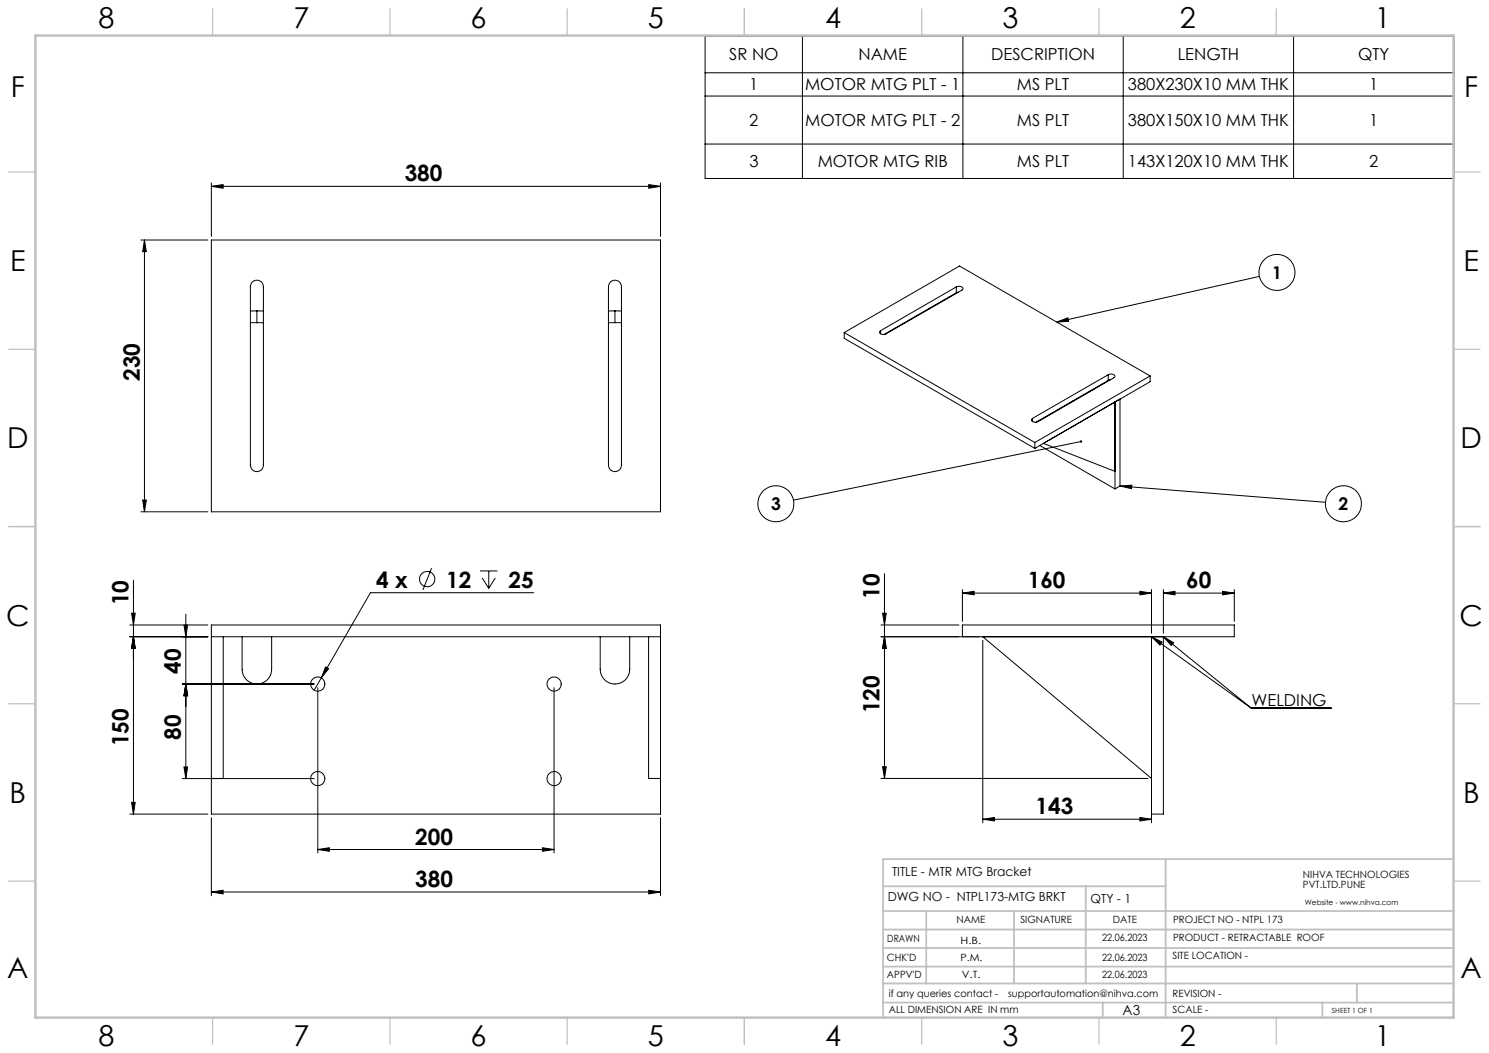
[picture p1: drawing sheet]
<svg xmlns="http://www.w3.org/2000/svg" width="420mm" height="297mm" viewBox="0 0 420 297" stroke-linecap="round" stroke-linejoin="round" font-family="sans-serif">
<g fill="none" stroke="#000" stroke-width=".28">
<path d="M198.9 10.2h211.2v40.1h-211.2zM226.3 10.2v40.1M271.6 10.2v40.1M316.8 10.2v40.1M364.9 10.2v40.1M198.9 20.5h211.2M198.9 27.1h211.2M59.6 52.6l3.3-.5v1zM59.6 51.6v15.1M59.6 52.6h126.7M183 52.1l3.3 .5-3.3 .5zM186.3 51.6v15.1"/>
<path d="M198.9 40.6h211.2M39.8 67.7h18.8M40.7 67.7v76.7M40.7 67.7l.6 3.3h-1zM59.6 67.7h126.7v76.7h-126.7zM71.2 79.5a1.85 1.85 0 0 1 2-.3 1.85 1.85 0 0 1 1.1 1.7v50.3a1.83 1.83 0 0 1-1.8 1.8 1.83 1.83 0 0 1-1.9-1.8v-50.3zM172.2 79.5a1.85 1.85 0 0 1 2-.3 1.85 1.85 0 0 1 1.1 1.7v50.3a1.83 1.83 0 0 1-1.8 1.8 1.83 1.83 0 0 1-1.9-1.8v-50.3zM355.2 78l-57.1 12.8M70.6 91h1.9M70.6 87.7h1.9M72.5 91h1.8M72.5 87.7h1.8"/>
<path d="M72.5 87.7v3.3M171.6 91h1.9M171.6 87.7h1.9M173.5 91h1.8M173.5 87.7h1.8M173.5 87.7v3.3M238.1 93.8l53.8 31M238.1 93.8l32.6-18.8 53.7 31M238.1 93.8v1.6l53.8 31.1M248.4 93.3v.9M262.2 87v.1M264.4 85.7v.1"/>
<path d="M265.9 84.8v.2M269.7 80.9a1.19 1.19 0 0 1 1.9 .7l-21.7 12.6a1.14 1.14 0 0 1-1.8-.6l.3-.3M269.7 80.9l-21.3 12.4M269.7 80.9v1.7M269.7 82.6l-20.3 11.7M270.3 82.4l-.6 .2M298.1 90.8l3.1-1.2 .2 1zM291.3 118v.9M301.8 113.6h.1M302.6 113.1v.1M307.3 110.4v.1M308.7 109.6v.1"/>
<path d="M312.6 105.7a1.12 1.12 0 0 1 1.8 .6l-21.6 12.6a1.14 1.14 0 0 1-1.8-.6l.3-.3M312.6 105.7l-21.3 12.3M312.6 105.7v1.6M312.6 107.3l-20.4 11.8M313.2 107.1l-.6 .2M314.5 113.4v24.5M314.5 113.4l-20.2 11.7 20.2 7.9M314.5 113.4l1.4-.8v24.5M324.4 106l-32.5 18.8M324.4 106v1.7l-32.5 18.8M291.9 124.8v1.7M293.3 125.7l21.2 12.2"/>
<path d="M304.9 124.5l-81.1 16.6M315.9 137.1l58 4.6M315.9 137.1l-1.4 .8M315.9 137.1l3.4-.3-.1 1zM39.8 144.4h18.8M40.3 141h1l-.6 3.4zM36.6 179.6h22M36.6 176.3h22M37.1 173h1l-.5 3.3zM37.6 179.6l.5 3.3h-1zM37.6 163.7v65.9M51.9 176.3h1l-.5 3.3z"/>
<path d="M52.4 173.2v46.4M59.6 176.3h126.7v53.3h-126.7zM59.6 179.6h126.7M63 179.6v40M68.3 179.6v9.2a4.2 4.2 0 0 0 4.2 4.1 4.2 4.2 0 0 0 4.1-4.1v-9.2M121.7 160.3l-2.4 6.1M135.4 161h4.9M136 163l1.9 2.9M137.9 161v4.9M139.7 163l-1.8 2.9M150.5 167.2h-46l-15.9 27.5M169.3 179.6v9.2a4.2 4.2 0 0 0 4.2 4.1 4.2 4.2 0 0 0 4.1-4.1v-9.2"/>
<path d="M183 179.6v40h3.3M248.5 179.6h99.7v-3.3h-76.7v3.3M248.5 176.3h22M249 173h1l-.5 3.3zM249.5 179.6l.5 3.3h-1zM249.5 161.8v57.8M271.5 167.3l3.3-.5v1zM271.5 166.3v9M271.5 167.3h53.3M277.2 179.6l47.6 40M321.5 166.8l3.3 .5-3.3 .5zM324.8 179.6l28.2 20.2"/>
<path d="M324.8 166.3v12.3M324.8 179.6v52.5M324.8 179.6l3 1.5-.6 .9zM328.2 179.6l24.8 20.2M328.2 167.3l3.2-.5v1zM328.2 167.3h20M328.2 166.3v12.3M328.2 179.6v50h-3.4M328.2 179.6l2.8 1.7-.6 .8zM344.8 166.8l3.4 .5-3.4 .5zM348.2 166.3v9M51.4 192.9h37.2"/>
<path d="M52.4 192.9l.5 3.3h-1zM89.6 194v46.6M91.8 188.1l.9 .5-2.1 2.6zM156.3 194v46.6M277.2 180.6v51.5M353 199.8h22.5M51.4 219.6h37.2M51.9 216.3h1l-.5 3.3zM248.5 219.6h75.3M249 216.2h1l-.5 3.4zM36.6 229.6h22M37.1 226.3h1l-.5 3.3z"/>
<path d="M59.6 230.6v22M89.6 239.6l3.3-.5v1zM89.6 239.6h66.7M153 239.1l3.3 .5-3.3 .5zM186.3 230.6v22M277.2 231.1l3.3-.5v1zM277.2 231.1h47.6M321.5 230.6l3.3 .5-3.3 .5zM59.6 251.6l3.3-.5v1zM59.6 251.6h126.7M183 251.1l3.3 .5-3.3 .5z"/>
<circle cx="360.2" cy="76.9" r="5.1"/>
<circle cx="218.8" cy="142.1" r="5.1"/>
<circle cx="378.9" cy="142.1" r="5.1"/>
<circle cx="120.5" cy="163.3" r="2.16"/>
<circle cx="89.6" cy="192.9" r="2"/>
<circle cx="156.3" cy="192.9" r="2"/>
<circle cx="89.6" cy="219.6" r="2"/>
<circle cx="156.3" cy="219.6" r="2"/>
</g>
<g fill="none" stroke="#c0c0c0" stroke-width=".35">
<path d="M60 2.5v7.5M110 2.5v7.5M160 2.5v7.5M210 2.5v7.5M260 2.5v7.5M310 2.5v7.5M360 2.5v7.5M2.5 48.5h7.5M410 48.5h7.5M2.5 98.5h7.5M410 98.5h7.5M2.5 148.5h7.5"/>
<path d="M410 148.5h7.5M2.5 198.5h7.5M410 198.5h7.5M2.5 248.5h7.5M410 248.5h7.5M60 287v7.5M110 287v7.5M160 287v7.5M210 287v7.5M260 287v7.5M310 287v7.5M360 287v7.5"/>
</g>
<g fill="none" stroke="#c0c0c0" stroke-width=".5">
<path d="M249.1 257h160.9M249.1 250h79.7M261.3 257v20.4M286 257v20.4M306.2 250v27.4M328.8 242.3v44.7M410 242.3h-160.9v44.7M249.1 272.6h160.9M249.1 267.4h160.9M249.1 262.2h160.9M249.1 277.4h160.9M382.7 277.4v5.4"/>
<path d="M249.1 282.8h160.9M311 282.8v4.2M373 282.8v4.2"/>
</g>
<path d="M10 10h400v277h-400z" fill="none" stroke="#c0c0c0" stroke-width=".7"/>
<g fill="#000">
<path d="M59.6 52.6l3.3-.5v1zM183 52.1l3.3 .5-3.3 .5z"/>
<path d="M298.1 90.8l3.1-1.2 .2 1zM315.9 137.1l3.4-.3-.1 1zM304.7 124.2a.34 .34 0 0 0 .1 .6 .34 .34 0 0 0 .5-.3h-.4h.4l-.1-.2z"/>
<path d="M40.3 141h1l-.6 3.4zM40.7 67.7l.6 3.3h-1z"/>
<path d="M249.5 179.6l.5 3.3h-1zM249 216.2h1l-.5 3.4z"/>
<path d="M328.2 179.6l2.8 1.7-.6 .8zM324.8 179.6l3 1.5-.6 .9z"/>
<path d="M37.1 226.3h1l-.5 3.3zM37.6 179.6l.5 3.3h-1zM37.6 179.6l.5 3.3h-1zM37.1 173h1l-.5 3.3zM51.9 216.3h1l-.5 3.3zM52.4 192.9l.5 3.3h-1zM52.4 192.9l.5 3.3h-1zM51.9 176.3h1l-.5 3.3zM249.5 179.6l.5 3.3h-1zM249 173h1l-.5 3.3z"/>
<path d="M89.6 239.6l3.3-.5v1zM153 239.1l3.3 .5-3.3 .5zM91.8 188.1l-1.2 3.1 2.1-2.6zM277.2 231.1l3.3-.5v1zM321.5 230.6l3.3 .5-3.3 .5zM328.2 167.3l3.2-.5v1zM344.8 166.8l3.4 .5-3.4 .5z"/>
<path d="M183 251.1l3.3 .5-3.3 .5zM59.6 251.6l3.3-.5v1zM321.5 166.8l3.3 .5-3.3 .5zM271.5 167.3l3.3-.5v1z"/>
</g>
<g font-size="8.1">
<text x="27.8" y="8">8</text>
<text x="82.8" y="8">7</text>
<text x="132.8" y="8">6</text>
<text x="182.8" y="8">5</text>
<text x="232.8" y="8">4</text>
<text x="282.8" y="8">3</text>
<text x="332.8" y="8">2</text>
<text x="387.8" y="8">1</text>
<text x="3" y="27.2">F</text>
<text x="413" y="27.2">F</text>
<text x="2.8" y="76.5">E</text>
<text x="412.8" y="76.5">E</text>
<text x="2" y="126.5">D</text>
<text x="412" y="126.5">D</text>
<text x="1.7" y="176.5">C</text>
<text x="411.7" y="176.5">C</text>
<text x="2.7" y="226.5">B</text>
<text x="412.7" y="226.5">B</text>
<text x="2" y="275.7">A</text>
<text x="412" y="275.7">A</text>
<text x="27.8" y="295">8</text>
<text x="82.8" y="295">7</text>
<text x="132.8" y="295">6</text>
<text x="182.8" y="295">5</text>
<text x="232.8" y="295">4</text>
<text x="282.8" y="295">3</text>
<text x="332.8" y="295">2</text>
<text x="387.8" y="295">1</text>
</g>
<g font-size="6.3">
<text x="114.2" y="51.2">380</text>
<text x="39.4" y="107.5" transform="rotate(-90 39.4 107.5)">230</text>
<text x="106.1" y="165.8">4 x</text>
<text x="125.8" y="165.8">12</text>
<text x="143.4" y="165.8">25</text>
<text x="289.9" y="165.9">160</text>
<text x="334.6" y="165.9">60</text>
<text x="36.3" y="170.7" transform="rotate(-90 36.3 170.7)">10</text>
<text x="248.1" y="168.9" transform="rotate(-90 248.1 168.9)">10</text>
<text x="51" y="190" transform="rotate(-90 51 190)">40</text>
<text x="248.1" y="201.2" transform="rotate(-90 248.1 201.2)">120</text>
<text x="51" y="208.7" transform="rotate(-90 51 208.7)">80</text>
<text x="36.3" y="210.5" transform="rotate(-90 36.3 210.5)">150</text>
<text x="292.1" y="229.7">143</text>
<text x="117.1" y="238.2">200</text>
<text x="117.1" y="250.2">380</text>
</g>
<g font-size="4.9">
<text x="358.8" y="78.6">1</text>
<text x="217.5" y="143.8">3</text>
<text x="377.6" y="143.8">2</text>
</g>
<g font-size="4.7">
<text x="205.7" y="17">SR NO</text>
<text x="242.1" y="17">NAME</text>
<text x="279.6" y="17">DESCRIPTION</text>
<text x="332.2" y="17">LENGTH</text>
<text x="383.1" y="17">QTY</text>
<text x="211.4" y="25.5">1</text>
<text x="227.1" y="25.5">MOTOR MTG PLT - 1</text>
<text x="286.8" y="25.5">MS PLT</text>
<text x="318.1" y="25.5">380X230X10 MM THK</text>
<text x="386.2" y="25.5">1</text>
<text x="211.4" y="35.5">2</text>
<text x="227.1" y="35.5">MOTOR MTG PLT - 2</text>
<text x="286.8" y="35.5">MS PLT</text>
<text x="318.1" y="35.5">380X150X10 MM THK</text>
<text x="386.2" y="35.5">1</text>
<text x="211.4" y="47.2">3</text>
<text x="230.6" y="47.2">MOTOR MTG RIB</text>
<text x="286.8" y="47.2">MS PLT</text>
<text x="318.1" y="47.2">143X120X10 MM THK</text>
<text x="386.2" y="47.2">2</text>
<text x="353" y="199.1">WELDING</text>
</g>
<text font-size="3.9" x="316.7" y="286.4">A3</text>
<g font-size="3.5">
<text x="251.6" y="247">TITLE - MTR MTG Bracket</text>
<text x="250.4" y="254.2">DWG NO - NTPL173-MTG BRKT</text>
<text x="307.6" y="254.8">QTY - 1</text>
</g>
<g font-size="2.8">
<text x="367.5" y="247.7">NIHVA TECHNOLOGIES</text>
<text x="367.5" y="250.5">PVT.LTD.PUNE</text>
<text x="269.8" y="260.4">NAME</text>
<text x="287.8" y="260.4">SIGNATURE</text>
<text x="313.9" y="260.5">DATE</text>
<text x="330.9" y="260.5">PROJECT NO - NTPL 173</text>
<text x="250.3" y="265.7">DRAWN</text>
<text x="270.9" y="266.1">H.B.</text>
<text x="310.9" y="265.5">22.06.2023</text>
<text x="330.9" y="265.5">PRODUCT - RETRACTABLE ROOF</text>
<text x="250.2" y="271.1">CHK'D</text>
<text x="250.2" y="275.8">APPV'D</text>
<text x="270.9" y="271.1">P.M.</text>
<text x="271.3" y="275.8">V.T.</text>
<text x="310.9" y="271.1">22.06.2023</text>
<text x="310.9" y="275.8">22.06.2023</text>
<text x="330.7" y="270.6">SITE LOCATION -</text>
<text x="250.7" y="281.1">if any queries contact -</text>
<text x="284.3" y="281.1">supportautomation@nihva.com</text>
<text x="330.7" y="281.1">REVISION -</text>
<text x="250.7" y="285.6">ALL DIMENSION ARE IN mm</text>
<text x="330.7" y="285.6">SCALE -</text>
</g>
<text font-size="2.1" x="368.1" y="255.1">Website - www.nihva.com</text>
<text font-size="2" x="375.7" y="285.6">SHEET 1 OF 1</text>
</svg>
